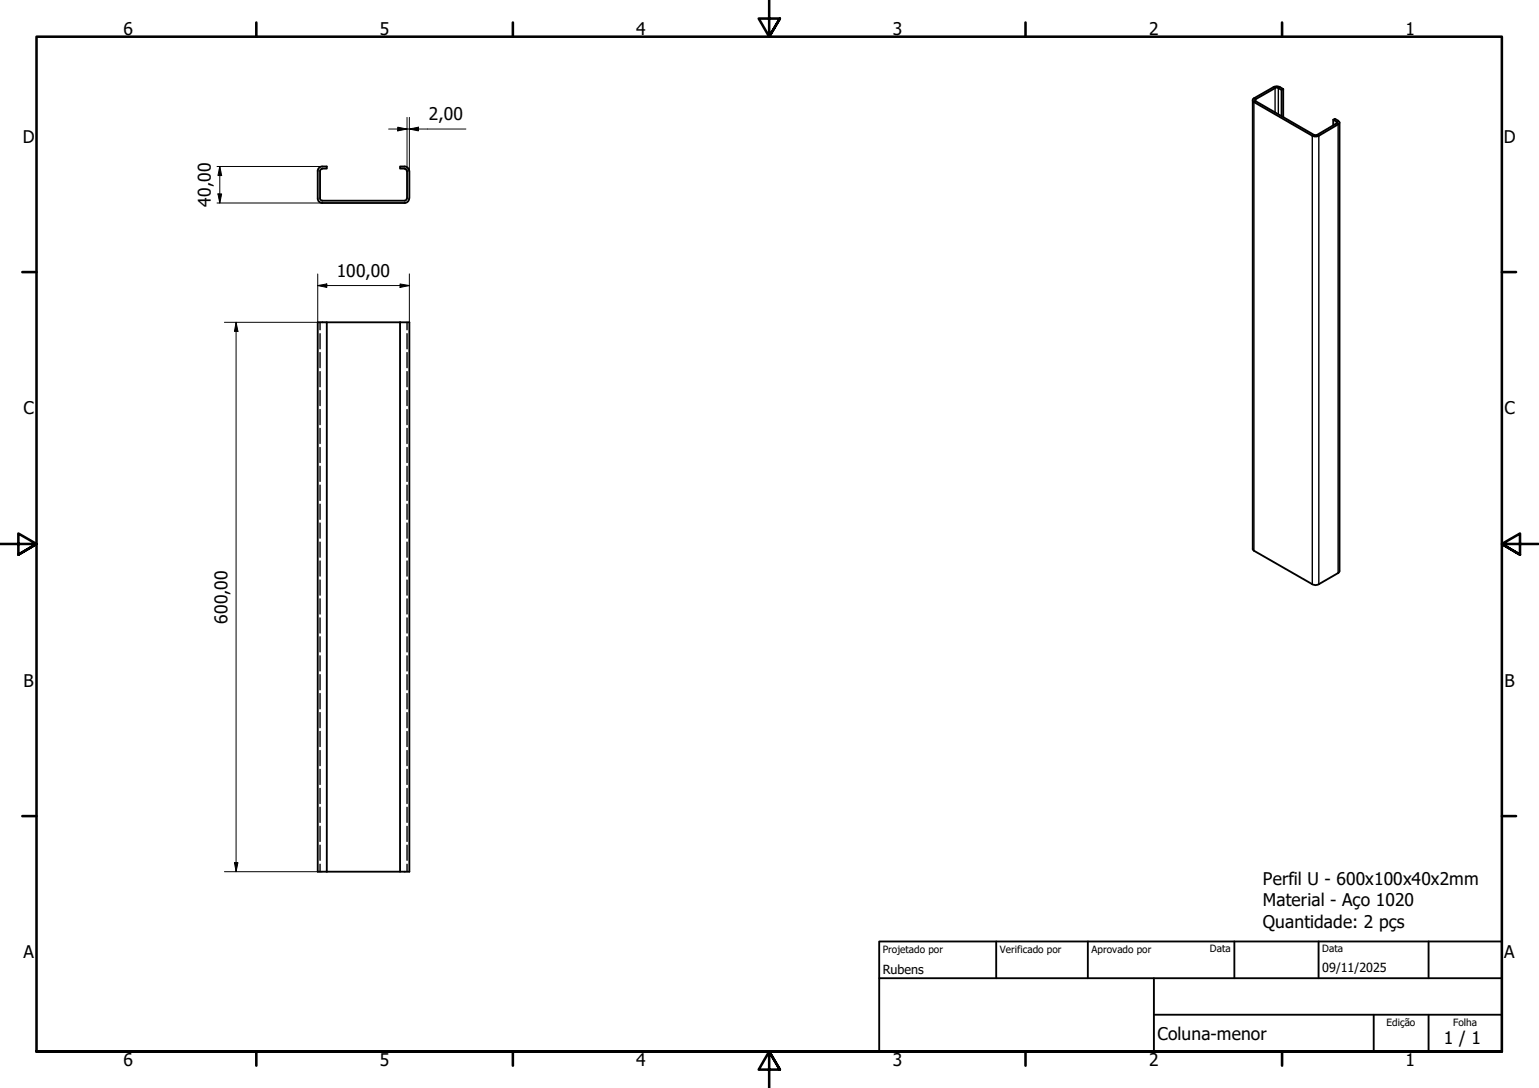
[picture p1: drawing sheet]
<svg xmlns="http://www.w3.org/2000/svg" width="420mm" height="297mm" viewBox="0 0 420 297" stroke-linecap="round" stroke-linejoin="round" font-family="sans-serif">
<!-- layer: Oculto (ISO) -->
<g fill="none" stroke="#000" stroke-width=".38">
<path d="M87.4 88v2M87.4 91.1v4.1M87.4 96.3v4.1M111.1 88v2M111.1 91.1v4.1M111.1 96.3v4.1M87.4 101.5v4.1M87.4 106.6v4.1M87.4 111.8v4.1M87.4 117v4.1M111.1 101.5v4.1M111.1 106.6v4.1"/>
<path d="M111.1 111.8v4.1M111.1 117v4.1M87.4 122.2v4.1M87.4 127.3v4.1M87.4 132.4v4.2M87.4 137.7v4.1M111.1 122.2v4.1M111.1 127.3v4.1M111.1 132.4v4.2M111.1 137.7v4.1M87.4 142.8v4.1M87.4 148v4.1"/>
<path d="M87.4 153.1v4.2M87.4 158.4v4.1M111.1 142.8v4.1M111.1 148v4.1M111.1 153.1v4.2M111.1 158.4v4.1M87.4 163.5v4.1M87.4 168.7v4.1M87.4 173.8v4.2M87.4 179.1v4.1M111.1 163.5v4.1M111.1 168.7v4.1"/>
<path d="M111.1 173.8v4.2M111.1 179.1v4.1M87.4 184.2v4.1M87.4 189.3v4.2M87.4 194.5v4.2M87.4 199.7v4.1M111.1 184.2v4.1M111.1 189.3v4.2M111.1 194.5v4.2M111.1 199.7v4.1M87.4 204.9v4.1M87.4 210v4.2"/>
<path d="M87.4 215.3v4.1M111.1 204.9v4.1M111.1 210v4.2M111.1 215.3v4.1M87.4 220.4v4.1M87.4 225.6v4.1M87.4 230.7v4.2M87.4 236v2M111.1 220.4v4.1M111.1 225.6v4.1M111.1 230.7v4.2M111.1 236v2"/>
</g>
<g fill="none" stroke="#000" stroke-width=".51">
<path d="M342 27.4v122.6l16.3 9.5 .9 .3 .8-.3 5.3-3.1 .4-.5v-122.4M349.9 24.6v7.1M350.3 24.3l-1.1-.6h-1.3l-5.6 3.1-.3 .4v.3l16.8 9.8 1.2-.2 5.5-3.3 .1-.5-1.2-.9-.4 .3v1.5M350.3 24.3l-.4 .3-1.1-.7h-.5l-5.7 3.5 16.3 9.5 .7-.1 5.3-3.1 .1-.4-1-.6M350.3 24.3v7.6M86.7 54.2a1.24 1.24 0 0 0 1.3 1.2M87.4 54.2l.2 .4 .4 .2M88 45.5a1.24 1.24 0 0 0-1.3 1.2v7.5M88 46.1l-.4 .2-.2 .4v7.5M88 45.5h1.2v.5h-1.2M88 55.4h22.5M88 54.8h22.5"/>
<path d="M110.5 45.5a1.24 1.24 0 0 1 1.2 1.2l.1 7.5M110.5 46.1l.4 .2 .2 .4M110.5 45.5h-1.3v.5h1.3M111.1 54.2l-.2 .4-.4 .2M111.1 46.7v7.5M111.7 54.2a1.24 1.24 0 0 1-1.2 1.2M86.7 88h2.5v150h-2.5zM89.2 88h20M109.2 88h2.6v150h-2.6zM89.2 238h20"/>
</g>
<path d="M342.3 26.8l.5 .3v.5l-.5 .3v122.5M347.7 23.8l.4 .3v6.6M349.4 23.8l-.4 .3v7.1M358.7 36.8l-.4 .3v122.4M359.6 36.8l.4 .3v122.4M365.3 32.9l-.4 .3v.5l.4 .3v122.4" fill="none" stroke="#000" stroke-width=".38"/>
<!-- layer: Borda (ISO) -->
<g fill="none" stroke="#000" stroke-width=".7">
<path d="M70 6.1v3.9M140 6.1v3.9M210 0v10l-2.9-4.9h5.8l-2.9 4.9 2.9-4.9M280 6.1v3.9M350 6.1v3.9M6.1 74.3h3.9M410 74.3h3.9M0 148.5h10l-5-2.8v5.7l5-2.9-5 2.9M420 148.5h-10l5-2.8v5.7l-5-2.9 5 2.9M6.1 222.8h3.9M410 222.8h3.9M10 287.1v-277.1h400v277.1h-400h400"/>
<path d="M70 287.1v3.8M140 287.1v3.8M212.9 292l-2.9-4.9 2.9 4.9h-5.8l2.9-4.9v9.9M280 287.1v3.8M350 287.1v3.8"/>
</g>
<path d="M240 257h170v30.1h-170zM272 257v10.1M297 257v10.1M337 257v10.1M360 257v10.1M390 257v10.1M240 267.1h170M315 277h95M315 267.1v20M375 277v10.1M390 277v10.1" fill="none" stroke="#000" stroke-width=".51"/>
<g fill="none" stroke="#000" stroke-width=".27">
<path d="M106.1 35.2h21.1M108.6 34.7l2.5 .5-2.5 .5zM111.1 32.1v14.6M111.8 35.2l2.4-.5v1zM111.8 32.1v14.6M59.2 55.4h28.8M59.2 45.5h28.8M59.5 52.9h1l-.5 2.5zM60 45.5l.5 2.4h-1zM60 45.5v9.9M86.7 78l2.5-.5v1zM86.7 78h25.1"/>
<path d="M86.7 74.8v13.2M109.2 77.5l2.6 .5-2.6 .5zM111.8 74.8v13.2M61.3 88h27.9M64.5 88l.5 2.5h-1zM64.5 88v150M61.3 238h26.7M64 235.5h1l-.5 2.5z"/>
</g>
<path d="M108.6 34.7l2.5 .5-2.5 .5zM111.8 35.2l2.4-.5v1zM59.5 52.9h1l-.5 2.5zM60 45.5l.5 2.4h-1zM86.7 78l2.5-.5v1zM109.2 77.5l2.6 .5-2.6 .5zM64.5 88l.5 2.5h-1zM64 235.5h1l-.5 2.5z" fill="#000"/>
<g font-size="4.8">
<text x="33.7" y="9.6">6</text>
<text x="103.7" y="9.6">5</text>
<text x="173.7" y="9.6">4</text>
<text x="243.7" y="9.6">3</text>
<text x="313.7" y="9.6">2</text>
<text x="383.7" y="9.6">1</text>
<text x="117.1" y="32.8">2,00</text>
<text x="6.2" y="38.9">D</text>
<text x="410.5" y="38.9">D</text>
<text x="57.6" y="56.4" transform="rotate(-90 57.6 56.4)">40,00</text>
<text x="91.9" y="75.6">100,00</text>
<text x="6.4" y="113.1">C</text>
<text x="410.7" y="113.1">C</text>
<text x="62.1" y="170.3" transform="rotate(-90 62.1 170.3)">600,00</text>
<text x="6.4" y="187.4">B</text>
<text x="410.7" y="187.4">B</text>
<text x="344.8" y="241.7">Perfil U - 600x100x40x2mm</text>
<text x="344.8" y="247.4">Material - Aço 1020</text>
<text x="344.8" y="253.2">Quantidade: 2 pçs</text>
<text x="6.4" y="261.7">A</text>
<text x="410.7" y="261.7">A</text>
<text x="316" y="283.8">Coluna-menor</text>
<text x="394.2" y="285">1 / 1</text>
<text x="33.7" y="290.9">6</text>
<text x="103.7" y="290.9">5</text>
<text x="173.7" y="290.9">4</text>
<text x="243.7" y="290.9">3</text>
<text x="313.7" y="290.9">2</text>
<text x="383.7" y="290.9">1</text>
</g>
<g font-size="3.4">
<text x="241" y="266">Rubens</text>
<text x="361" y="265.5">09/11/2025</text>
</g>
<g font-size="2.7">
<text x="241" y="260.1">Projetado por</text>
<text x="273" y="260.1">Verificado por</text>
<text x="298" y="260.1">Aprovado por</text>
<text x="330.3" y="260">Data</text>
<text x="361" y="260">Data</text>
<text x="378.5" y="280.2">Edição</text>
<text x="396.7" y="280.1">Folha</text>
</g>
</svg>
